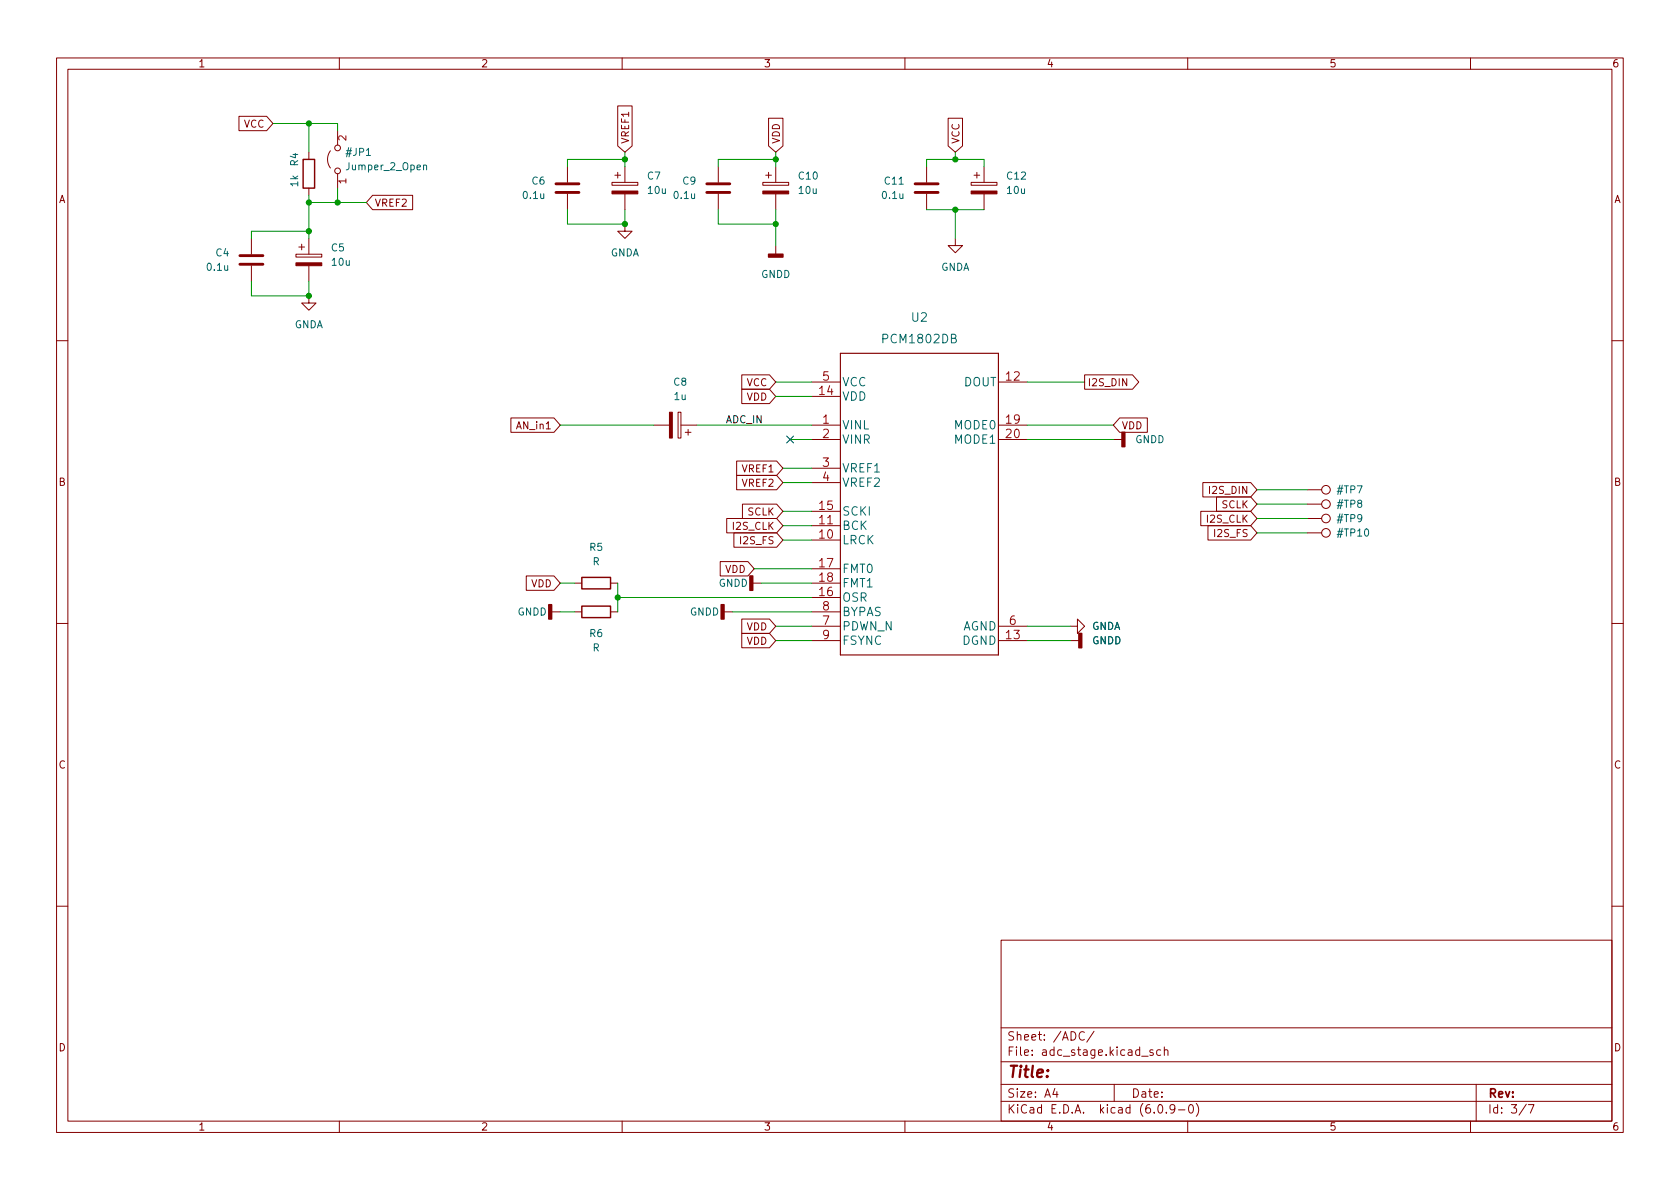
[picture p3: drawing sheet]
<svg xmlns="http://www.w3.org/2000/svg" width="297mm" height="210mm" viewBox="0 0 297 210" stroke-linecap="round" stroke-linejoin="round" font-family="sans-serif">
<g fill="none" stroke="#840000" stroke-width=".18">
<path d="M10 10.2h277v190.1h-277zM12 12.2h273v186.1h-273zM60 10.2v2M109.2 18.7h2.6v7.1l-1.3 1.1-1.3-1.1zM110 10.2v2M160 10.2v2M210 10.2v2M260 10.2v2M42.2 20.6h4.9l1.2 1.2-1.2 1.3h-4.9zM54.6 26.9v1.3M54.6 33.3v1.2M58.4 26.7a2.54 2.54 0 0 0 0 3"/>
<path d="M59.7 23.1v2.5M59.7 30.7v2.6M65.9 34.5h7.1v2.6h-7.1l-1.1-1.3zM100.3 29.5v2.8M100.3 34.3v2.8M108.2 32.3h4.6v.5h-4.6zM108.7 31h1M109.2 30.5v1M110.5 39.6v1.3h1.3l-1.3 1.3-1.3-1.3h1.3M110.5 29.5v2.8M110.5 34.3v2.8M127 29.5v2.8"/>
<path d="M127 34.3v2.8M134.9 32.3h4.5v.5h-4.5zM135.4 31h1M135.9 20.9h2.5v4.9l-1.2 1.1-1.3-1.1zM135.9 30.5v1M137.2 29.5v2.8M137.2 34.3v2.8M163.8 29.5v2.8M163.8 34.3v2.8M167.6 20.9h2.6v4.9l-1.3 1.1-1.3-1.1zM171.7 32.3h4.6v.5h-4.6zM172.2 31h1"/>
<path d="M172.7 30.5v1M174 29.5v2.8M174 34.3v2.8M44.4 42.2v2.8M44.4 47v2.8M52.3 45h4.6v.5h-4.6zM52.8 43.7h1M53.3 43.2v1M54.6 52.3v1.3h1.3l-1.3 1.3-1.3-1.3h1.3M54.6 42.2v2.8M54.6 47v2.8M137.2 43.4v1.6"/>
<path d="M168.9 42.2v1.2h1.3l-1.3 1.3-1.3-1.3h1.3M10 60.2h2M90.3 73.9h7.6l1.2 1.3-1.2 1.2h-7.6zM115.6 75.2h2.8M119.9 72.9h.5v4.6h-.5zM120.4 75.2h2.8M121.2 76.4h1M121.7 75.9v1.1M131.1 66.3h4.9l1.2 1.3-1.2 1.2h-4.9zM131.1 68.8h4.9l1.2 1.3-1.2 1.3h-4.9zM143.5 75.2h5.1M143.5 67.6h5.1"/>
<path d="M143.5 70.1h5.1M143.5 77.7h5.1M176.5 75.2h5.1M176.5 67.6h5.1M176.5 77.7h5.1M191.8 66.3h8.4l1.1 1.3-1.1 1.2h-8.4zM196.8 77.7h1.6M198 73.9h4.9v2.5h-4.9l-1.2-1.2zM285 60.2h2M127.3 99.3h4.9l1.1 1.3-1.1 1.2h-4.9zM128.5 91.7h8.8l1.1 1.3-1.1 1.2h-8.8zM129.8 94.2h7.5l1.1 1.3-1.1 1.3h-7.5z"/>
<path d="M130.2 81.5h7.1l1.1 1.3-1.1 1.3h-7.1zM130.2 84.1h7.1l1.1 1.2-1.1 1.3h-7.1zM131.3 89.1h6l1.1 1.3-1.1 1.3h-6zM143.5 95.5h5.1M143.5 93h5.1M143.5 90.4h5.1M143.5 82.8h5.1M143.5 85.3h5.1M212.3 90.4h8.8l1.1 1.3-1.1 1.3h-8.8zM212.7 85.3h8.4l1.1 1.3-1.1 1.3h-8.4zM213.6 93h7.5l1.1 1.2-1.1 1.3h-7.5zM215.1 87.9h6l1.1 1.2-1.1 1.3h-6z"/>
<path d="M231.1 86.6h2.6M231.1 91.7h2.6M231.1 94.2h2.6M231.1 89.1h2.6M10 110.2h2M93 101.8h4.9l1.2 1.3-1.2 1.3h-4.9zM97.5 108.2h1.6M101.6 103.1h1.3M101.6 108.2h1.3M107.9 103.1h1.3M107.9 108.2h1.3M128 108.2h1.5"/>
<path d="M131.1 112h4.9l1.2 1.3-1.2 1.2h-4.9zM131.1 109.5h4.9l1.2 1.2-1.2 1.3h-4.9zM133.1 103.1h1.5M143.5 113.3h5.1M143.5 103.1h5.1M143.5 105.7h5.1M143.5 100.6h5.1M143.5 110.7h5.1M143.5 108.2h5.1M176.5 113.3h5.1M176.5 110.7h5.1M189.2 110.7h1.3v-1.2l1.3 1.2-1.3 1.3v-1.3"/>
<path d="M189.2 113.3h1.6M285 110.2h2M10 160.2h2M177 166.3h108v32h-108zM285 160.2h2M60 198.3v2M110 198.3v2M160 198.3v2M177 194.8h108M177 191.8h108M177 187.8h108M177 181.8h108"/>
<path d="M186.5 192.5l-.4 1h1M186.9 193v1M191.7 182.6a.6 .6 0 0 0-.7 0 .6 .6 0 0 0-.2 .7 .56 .56 0 0 0 .3 .6 .56 .56 0 0 0 .6-.1M193.4 182.4l-1.3 1.9M197 191.8v3M201.9 186.8h1.1M203.9 185.7l-.4-.1-.2 .2 .1 .3 .5 .1v.4h-.6M204.9 195.4l.2-.1a.81 .81 0 0 1 .6 .7 .81 .81 0 0 1-.3 .8h-.2a.81 .81 0 0 1-.6-.6 .81 .81 0 0 1 .3-.8zM205.2 185.7l-.4-.1-.3 .3v.4l.1 .3h.6M205.9 185.8l.2-.2 .3 .1 .1 .9M205.9 185.1v1.5M206.2 196.7v.1"/>
<path d="M207.7 196l-.3 .3h-.3l-.2-.3 .1-.6 .4-.1 .2 .2a.99 .99 0 0 1-.3 1.3h-.3M208.4 196.3h1.1M210 198.3v2M210.4 195.4l.1-.1a.81 .81 0 0 1 .6 .7 .81 .81 0 0 1-.3 .8h-.2a.81 .81 0 0 1-.5-.6 .81 .81 0 0 1 .3-.8zM211.5 195.1a1.72 1.72 0 0 1 0 2.3M260 198.3v2M261 191.8v6.5M269.9 195.3l-1.3 1.9M270.2 195.3h1l-.6 1.5"/>
<circle cx="59.7" cy="30.2" r=".51"/>
<circle cx="59.7" cy="26.2" r=".51"/>
<circle cx="234.4" cy="94.2" r=".76"/>
<circle cx="234.4" cy="91.7" r=".76"/>
<circle cx="234.4" cy="86.6" r=".76"/>
<circle cx="234.4" cy="89.1" r=".76"/>
</g>
<path d="M98.3 32.5h4.1M98.3 34h4.1M125 32.5h4M125 34h4M161.8 32.5h4.1M161.8 34h4.1M42.4 45.2h4.1M42.4 46.7h4.1" fill="none" stroke="#840000" stroke-width=".51"/>
<g fill="#840000" stroke="#840000" stroke-width=".25">
<path d="M190.8 112h.5v2.5h-.5z"/>
<path d="M135.9 45h2.5v.5h-2.5z"/>
<path d="M132.6 101.8h.5v2.6h-.5z"/>
<path d="M127.5 106.9h.5v2.6h-.5z"/>
<path d="M97 106.9h.5v2.6h-.5z"/>
<path d="M198.4 76.4h.5v2.6h-.5z"/>
</g>
<g fill="#840000" stroke="#840000" stroke-width=".18">
<path d="M171.7 33.8h4.6v.5h-4.6z"/>
<path d="M134.9 33.8h4.5v.5h-4.5z"/>
<path d="M52.3 46.5h4.6v.5h-4.6z"/>
<path d="M108.2 33.8h4.6v.5h-4.6z"/>
<path d="M118.4 72.9h.5v4.6h-.5z"/>
</g>
<path d="M53.6 28.2h2v5.1h-2zM102.9 102.1h5v2h-5zM102.9 107.2h5v2h-5z" fill="none" stroke="#840000" stroke-width=".25"/>
<path d="M74.9 29.3l.2-.1h.3v.8" fill="none" stroke="#006464" stroke-width=".18"/>
<path d="M148.6 62.5h27.9v53.3h-27.9z" fill="none" stroke="#840000" stroke-width=".2"/>
<g fill="none" stroke="#009600" stroke-width=".18">
<path d="M48.3 21.8h11.4v1.3M54.6 21.8v5.1M54.6 34.5v7.7M54.6 35.8h10.2M59.7 33.3v2.5M100.3 37.1v2.5h10.2v-2.5M110.5 28.2h-10.2v1.3M110.5 26.9v2.6M127 37.1v2.5h10.2M137.2 28.2h-10.2v1.3M137.2 26.9v2.6M137.2 37.1v6.3"/>
<path d="M163.8 29.5v-1.3h10.2v1.3M163.8 37.1h10.2M168.9 26.9v1.3M168.9 37.1v5.1M44.4 49.8v2.5h10.2v-2.5M54.6 40.9h-10.2v1.3M99.1 75.2h16.5M123.2 75.2h20.3M137.2 70.1h6.3M137.2 67.6h6.3M139.7 77.7h3.8M181.6 67.6h10.2"/>
<path d="M181.6 77.7h15.2M181.6 75.2h15.2M138.4 93h5.1M138.4 85.3h5.1M138.4 95.5h5.1M138.4 82.8h5.1M138.4 90.4h5.1M222.2 86.6h8.9M222.2 91.7h8.9M222.2 89.1h8.9M222.2 94.2h8.9M99.1 103.1h2.5"/>
<path d="M99.1 108.2h2.5M109.2 105.7h34.3M109.2 103.1v5.1M129.5 108.2h14M133.3 100.6h10.2M134.6 103.1h8.9M137.2 110.7h6.3M137.2 113.3h6.3M181.6 110.7h7.6M181.6 113.3h7.6"/>
</g>
<path d="M139.1 77.1l1.2 1.2M140.3 77.1l-1.2 1.2" fill="none" stroke="#000084" stroke-width=".18"/>
<g fill="#009600" stroke="#009600" stroke-width=".18">
<circle cx="110.5" cy="39.6" r=".46"/>
<circle cx="110.5" cy="28.2" r=".46"/>
<circle cx="109.2" cy="105.7" r=".46"/>
<circle cx="137.2" cy="28.2" r=".46"/>
<circle cx="137.2" cy="39.6" r=".46"/>
<circle cx="168.9" cy="28.2" r=".46"/>
<circle cx="168.9" cy="37.1" r=".46"/>
<circle cx="54.6" cy="40.9" r=".46"/>
<circle cx="54.6" cy="35.8" r=".46"/>
<circle cx="59.7" cy="35.8" r=".46"/>
<circle cx="54.6" cy="21.8" r=".46"/>
<circle cx="54.6" cy="52.3" r=".46"/>
</g>
<text font-size="2.8" fill="#840000" x="178" y="190.6">Title:</text>
<g font-size="2.1" fill="#006464">
<text x="161.2" y="56.9">U2</text>
<text x="156.3" y="60.7">PCM1802DB</text>
<text x="148.8" y="70.8">VDD</text>
<text x="148.8" y="68.3">VCC</text>
<text x="170.4" y="68.3">DOUT</text>
<text x="148.8" y="75.9">VINL</text>
<text x="168.9" y="75.9">MODE0</text>
<text x="148.8" y="78.5">VINR</text>
<text x="148.8" y="83.5">VREF1</text>
<text x="168.9" y="78.5">MODE1</text>
<text x="148.8" y="86.1">VREF2</text>
<text x="148.8" y="93.7">BCK</text>
<text x="148.8" y="91.2">SCKI</text>
<text x="148.8" y="96.2">LRCK</text>
<text x="148.8" y="101.3">FMT0</text>
<text x="148.8" y="106.4">OSR</text>
<text x="148.8" y="103.9">FMT1</text>
<text x="148.8" y="111.5">PDWN_N</text>
<text x="148.8" y="108.9">BYPAS</text>
<text x="170.1" y="111.5">AGND</text>
<text x="148.8" y="114">FSYNC</text>
<text x="170.1" y="114">DGND</text>
</g>
<g font-size="2.1" fill="#a90000">
<text x="144.9" y="69.8">14</text>
<text x="145.5" y="67.3">5</text>
<text x="177.9" y="67.3">12</text>
<text x="145.5" y="74.9">1</text>
<text x="145.5" y="77.5">2</text>
<text x="177.9" y="74.9">19</text>
<text x="177.9" y="77.5">20</text>
<text x="145.5" y="82.5">3</text>
<text x="145.5" y="85.1">4</text>
<text x="144.9" y="95.2">10</text>
<text x="144.9" y="92.7">11</text>
<text x="144.9" y="90.2">15</text>
<text x="144.9" y="100.3">17</text>
<text x="144.9" y="105.4">16</text>
<text x="144.9" y="102.9">18</text>
<text x="145.5" y="107.9">8</text>
<text x="145.5" y="110.5">7</text>
<text x="145.5" y="113">9</text>
<text x="177.9" y="113">13</text>
<text x="178.5" y="110.5">6</text>
</g>
<g font-size="2.1" fill="#840000">
<text x="178" y="184">Sheet: /ADC/</text>
<text x="178" y="186.7">File: adc_stage.kicad_sch</text>
<text x="178" y="196.9">KiCad E.D.A. kicad (6.0.9-0)</text>
<text x="178" y="194.1">Size: A4</text>
<text x="200" y="194.1">Date:</text>
<text x="263" y="194.1">Rev:</text>
<text x="263" y="196.9">Id: 3/7</text>
</g>
<g font-size="1.8" fill="#840000">
<text x="35" y="11.9">1</text>
<text x="85" y="11.9">2</text>
<text x="135" y="11.9">3</text>
<text x="185" y="11.9">4</text>
<text x="235" y="11.9">5</text>
<text x="285" y="11.9">6</text>
<text x="43.1" y="22.6">VCC</text>
<text x="111.2" y="25.5" transform="rotate(-90 111.2 25.5)">VREF1</text>
<text x="137.9" y="25.5" transform="rotate(-90 137.9 25.5)">VDD</text>
<text x="169.6" y="25.5" transform="rotate(-90 169.6 25.5)">VCC</text>
<text x="10.3" y="35.9">A</text>
<text x="285.3" y="35.9">A</text>
<text x="66.2" y="36.5">VREF2</text>
<text x="132" y="68.3">VCC</text>
<text x="132" y="70.8">VDD</text>
<text x="192.2" y="68.3">I2S_DIN</text>
<text x="91.5" y="75.9">AN_in1</text>
<text x="198.3" y="75.9">VDD</text>
<text x="131.3" y="83.5">VREF1</text>
<text x="10.3" y="85.9">B</text>
<text x="131.3" y="86.1">VREF2</text>
<text x="214.1" y="87.3">I2S_DIN</text>
<text x="216" y="89.9">SCLK</text>
<text x="285.3" y="85.9">B</text>
<text x="129.7" y="93.7">I2S_CLK</text>
<text x="132.2" y="91.1">SCLK</text>
<text x="213.5" y="92.4">I2S_CLK</text>
<text x="214.9" y="95">I2S_FS</text>
<text x="128.2" y="101.3">VDD</text>
<text x="131.1" y="96.2">I2S_FS</text>
<text x="93.9" y="103.8">VDD</text>
<text x="132" y="111.5">VDD</text>
<text x="132" y="114">VDD</text>
<text x="10.3" y="135.9">C</text>
<text x="285.3" y="135.9">C</text>
<text x="10.3" y="185.9">D</text>
<text x="285.3" y="185.9">D</text>
<text x="35" y="199.9">1</text>
<text x="85" y="199.9">2</text>
<text x="135" y="199.9">3</text>
<text x="185" y="199.9">4</text>
<text x="235" y="199.9">5</text>
<text x="285" y="199.9">6</text>
</g>
<g font-size="1.8" fill="#006464">
<text x="52.7" y="29.3" transform="rotate(-90 52.7 29.3)">R4</text>
<text x="61.3" y="27.6">#JP1</text>
<text x="52.7" y="33" transform="rotate(-90 52.7 33)">1k</text>
<text x="61.5" y="30.1">Jumper_2_Open</text>
<text x="92.6" y="35.2">0.1u</text>
<text x="94.1" y="32.6">C6</text>
<text x="114.5" y="31.7">C7</text>
<text x="114.6" y="34.3">10u</text>
<text x="119.3" y="35.2">0.1u</text>
<text x="120.7" y="32.6">C9</text>
<text x="141.3" y="31.7">C10</text>
<text x="141.3" y="34.3">10u</text>
<text x="156.1" y="35.2">0.1u</text>
<text x="156.5" y="32.6">C11</text>
<text x="178.1" y="31.7">C12</text>
<text x="178.1" y="34.3">10u</text>
<text x="36.7" y="47.9">0.1u</text>
<text x="38.2" y="45.3">C4</text>
<text x="58.6" y="44.4">C5</text>
<text x="58.8" y="47">10u</text>
<text x="107.9" y="45.3">GNDA</text>
<text x="166.3" y="47.9">GNDA</text>
<text x="134.6" y="49.1">GNDD</text>
<text x="52" y="58">GNDA</text>
<text x="119.1" y="68.2">C8</text>
<text x="119.2" y="70.7">1u</text>
<text x="200.7" y="78.4">GNDD</text>
<text x="236.5" y="87.2">#TP7</text>
<text x="236.5" y="89.8">#TP8</text>
<text x="236.5" y="92.3">#TP9</text>
<text x="236.7" y="94.9">#TP10</text>
<text x="104.3" y="97.4">R5</text>
<text x="104.8" y="99.9">R</text>
<text x="127" y="103.8">GNDD</text>
<text x="91.5" y="108.8">GNDD</text>
<text x="104.3" y="112.6">R6</text>
<text x="122" y="108.8">GNDD</text>
<text x="193" y="111.4">GNDA</text>
<text x="193.1" y="113.9">GNDD</text>
<text x="104.8" y="115.2">R</text>
</g>
<g font-size="1.8" fill="#a90000">
<text x="61.2" y="24.9" transform="rotate(-90 61.2 24.9)">2</text>
<text x="61.2" y="32.5" transform="rotate(-90 61.2 32.5)">1</text>
</g>
<text font-size="1.8" fill="#0f0f0f" x="128.3" y="74.8">ADC_IN</text>
</svg>
